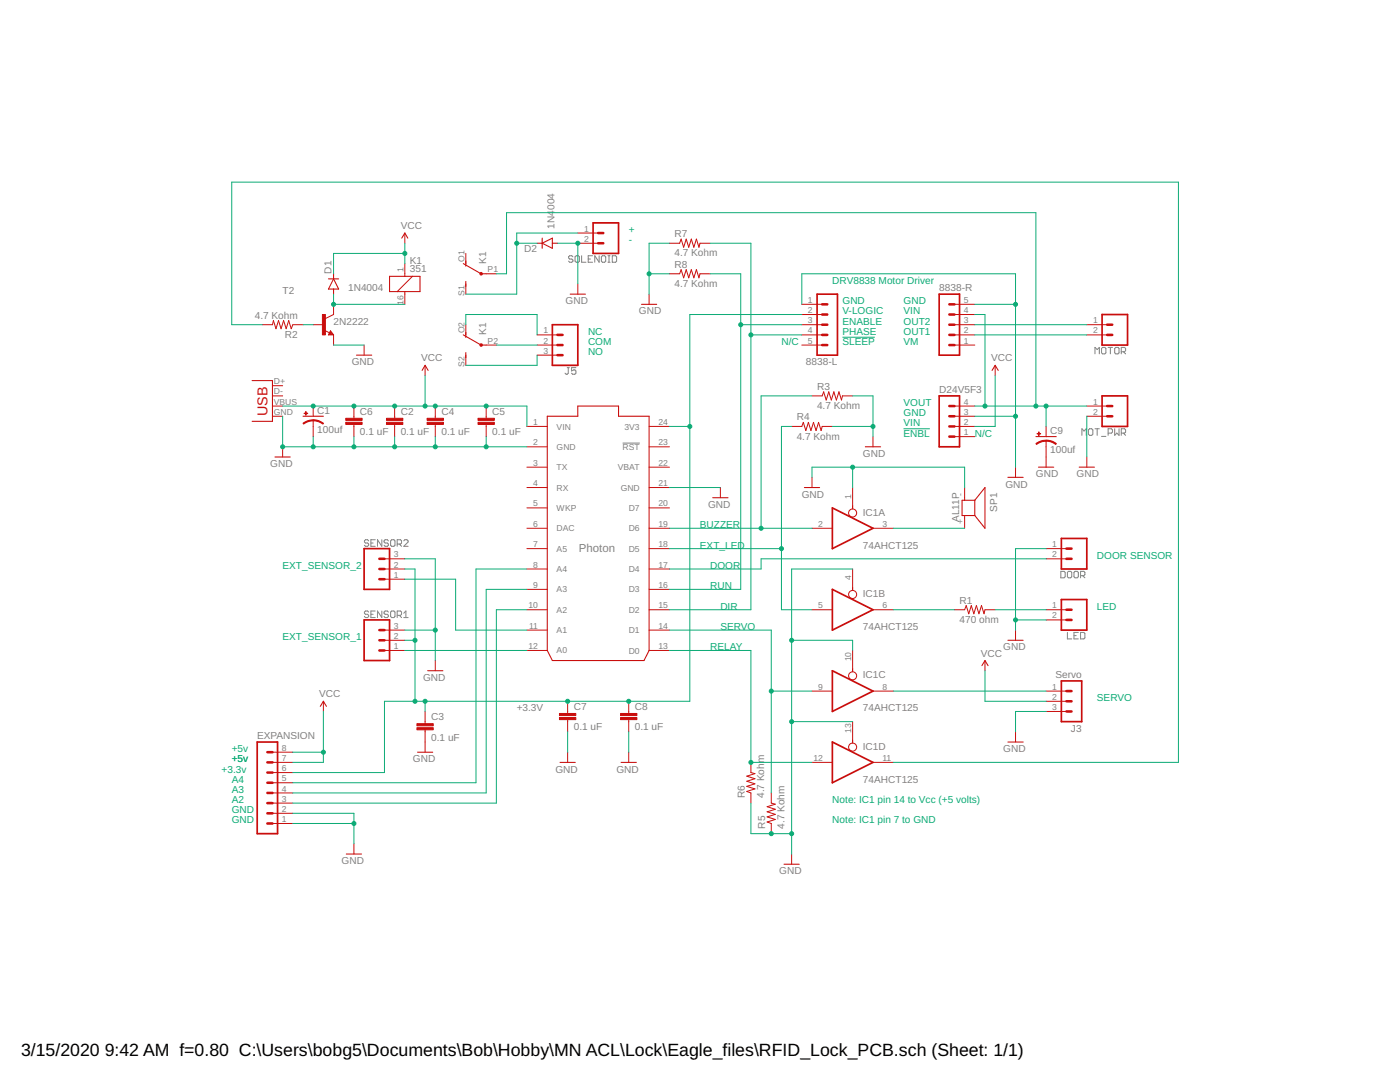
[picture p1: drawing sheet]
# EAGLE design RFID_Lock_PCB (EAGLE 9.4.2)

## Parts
8838-L  MA05-1  [MA05-1]
8838-R  MA05-1  [MA05-1]
C1  100uf  CAP_POLPTH1  [CPOL-RADIAL-100UF-25V]
C2  0.1 uF  CAPPTH  [CAP-PTH-SMALL]
C3  0.1 uF  CAPPTH  [CAP-PTH-SMALL]
C4  0.1 uF  CAPPTH  [CAP-PTH-SMALL]
C5  0.1 uF  CAPPTH  [CAP-PTH-SMALL]
C6  0.1 uF  CAPPTH  [CAP-PTH-SMALL]
C7  0.1 uF  CAPPTH  [CAP-PTH-SMALL]
C8  0.1 uF  CAPPTH  [CAP-PTH-SMALL]
C9  100uf  CAP_POLPTH1  [CPOL-RADIAL-100UF-25V]
D1  1N4004  [DO41-10]
D2  1N4004  [DO41-10]
D24V5F3  MA04-1  [MA04-1]
DOOR  CONN_023.5MM  [SCREWTERMINAL-3.5MM-2]
EXPANSION  MA08-1  [MA08-1]
IC1  74AHCT125  74125N  [DIL14]
J3  Servo  MA03-1  [MA03-1]
J5  CONN_03SCREW  [SCREWTERMINAL-3.5MM-3]
JP1  USB-B  USBPTH  [USB-B-PTH]
K1  351  [351]
LED  CONN_023.5MM  [SCREWTERMINAL-3.5MM-2]
MOT_PWR  CONN_023.5MM  [SCREWTERMINAL-3.5MM-2]
MOTOR  CONN_023.5MM  [SCREWTERMINAL-3.5MM-2]
R1  470 ohm  R-US_0309/12  [0309/12]
R2  4.7 Kohm  R-US_0309/12  [0309/12]
R3  4.7 Kohm  R-US_0309/12  [0309/12]
R4  4.7 Kohm  R-US_0309/12  [0309/12]
R5  4.7 Kohm  R-US_0309/12  [0309/12]
R6  4.7 Kohm  R-US_0309/12  [0309/12]
R7  4.7 Kohm  R-US_0309/12  [0309/12]
R8  4.7 Kohm  R-US_0309/12  [0309/12]
SENSOR1  CONN_03SCREW  [SCREWTERMINAL-3.5MM-3]
SENSOR2  CONN_03SCREW  [SCREWTERMINAL-3.5MM-3]
SOLENOID  CONN_023.5MM  [SCREWTERMINAL-3.5MM-2]
SP1  AL11P  [AL11P]
T2  2N2222  [TO92-EBC-OVAL]
U$1  PHOTON_WITH_HEADERS  [PHOTON]

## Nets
+3.3V: 8838-L.2 C3.1 C7.1 C8.1 EXPANSION.6 SENSOR1.2 SENSOR2.2 U$1.24(3V3)
GND: 8838-L.1 8838-R.5 C1.2(-) C2.2 C3.2 C4.2 C5.2 C6.2 C7.2 C8.2 C9.2(-) D2.A D24V5F3.3 DOOR.1 EXPANSION.1 EXPANSION.2 IC1.1(A:OE) IC1.4(B:OE) IC1.10(C:OE) IC1.13(D:OE) J3.3 JP1.GND LED.2 MOT_PWR.2 R3.2 R4.2 R5.1 R6.1 R7.1 R8.1 SENSOR1.3 SENSOR2.3 SOLENOID.2 SP1.- T2.E U$1.2(GND) U$1.21(GND)
N$1: IC1.8(C:O) J3.1
N$2: SENSOR2.1 U$1.11(A1)
N$3: SENSOR1.1 U$1.12(A0)
N$4: IC1.2(A:I) R3.1 U$1.19(D6)
N$5: 8838-L.3 R8.2 U$1.16(D3)
N$6: 8838-R.4 C9.1(+) D24V5F3.4 K1.P1(2:P) MOT_PWR.1
N$7: IC1.9(C:I) R5.2 U$1.14(D1)
N$8: 8838-R.3 MOTOR.1
N$9: IC1.6(B:O) R1.1
N$10: LED.1 R1.2
N$11: DOOR.2 U$1.17(D4)
N$12: 8838-L.4 R7.2 U$1.15(D2)
N$13: 8838-R.2 MOTOR.2
N$14: IC1.3(A:O) SP1.+
N$15: EXPANSION.3 U$1.10(A2)
N$16: EXPANSION.4 U$1.9(A3)
N$17: IC1.12(D:I) R6.2 U$1.13(D0)
N$18: EXPANSION.5 U$1.8(A4)
N$19: IC1.11(D:O) R2.2
N$20: R2.1 T2.B
N$21: D1.A K1.16 T2.C
N$22: D2.C K1.S1(2:S) SOLENOID.1
N$23: IC1.5(B:I) R4.1 U$1.18(D5)
N$26: J5.2 K1.P2(3:P)
N$27: J5.1 K1.O2(3:O)
N$28: J5.3 K1.S2(3:S)
VCC: C1.1(+) C2.1 C4.1 C5.1 C6.1 D1.C D24V5F3.2 EXPANSION.7 EXPANSION.8 J3.2 JP1.VBUS K1.1 U$1.1(VIN)
Unconnected: 8838-L.5 8838-R.1 D24V5F3.1 JP1.D+ JP1.D- K1.O1(2:O) U$1.3(TX) U$1.4(RX) U$1.5(WKP) U$1.6(DAC) U$1.7(A5) U$1.20(D7) U$1.23(!RST)

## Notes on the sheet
- +
- -
- DRV8838 Motor Driver
- GND | GND
- V-LOGIC | VIN
- ENABLE | OUT2
- NC | PHASE | OUT1
- COM | N/C | !SLEEP | VM
- NO
- VOUT
- GND
- VIN
- !ENBL | N/C
- BUZZER
- EXT_LED
- DOOR SENSOR
- EXT_SENSOR_2 | DOOR
- RUN
- DIR | LED
- SERVO
- EXT_SENSOR_1
- RELAY
- SERVO
- +5v
- +5v | +5v
- +3.3v
- A4
- A3
- A2 | Note: IC1 pin 14 to Vcc (+5 volts)
- GND
- GND | Note: IC1 pin 7 to GND

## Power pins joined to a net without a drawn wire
GND: IC1.7(P:GND)
VBAT: U$1.22(VBAT)
VCC: IC1.14(P:VCC)

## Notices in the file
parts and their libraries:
SparkFun-Aesthetics: Licensing: CC v3.0 Share-Alike You are welcome to use this library for commercial purposes.
SparkFun-Passives: Licensing: Creative Commons ShareAlike 4.0 International - https://creativecommons.org/licenses/by-sa/4.0
